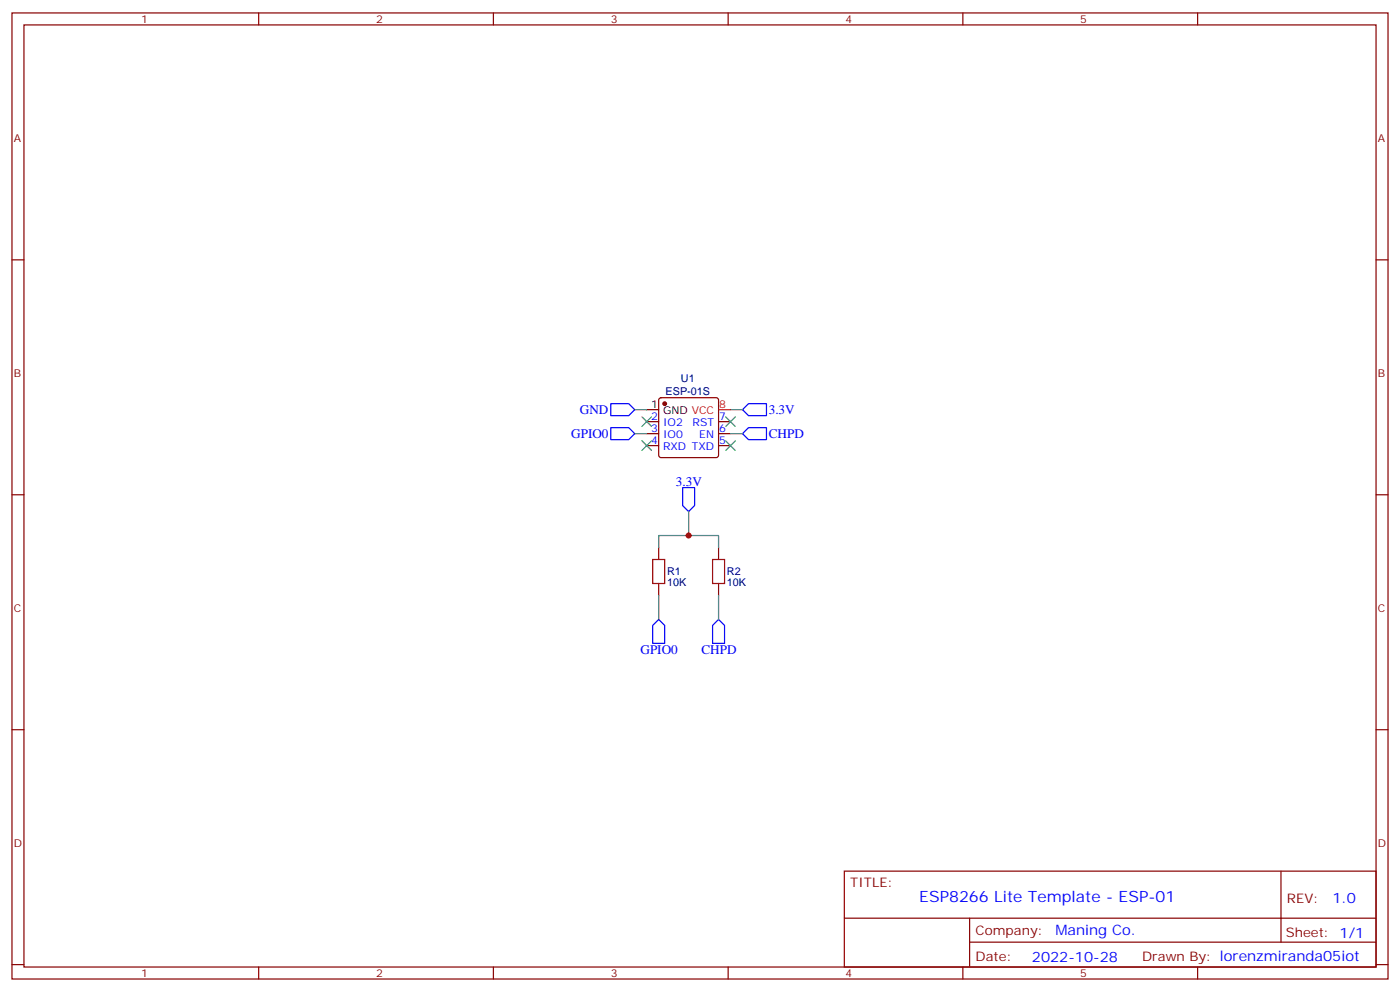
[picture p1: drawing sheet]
<svg xmlns="http://www.w3.org/2000/svg" width="412mm" height="292mm" viewBox="0 0 412 292" stroke-linecap="round" stroke-linejoin="round" font-family="sans-serif">
<g fill="none" stroke="#870000" stroke-width=".35">
<path d="M3.5 3.8h405.4v284.3h-405.4zM7.1 7.3h398.2v277.3h-398.2zM76.2 3.8v3.5M145.3 3.8v3.5M214.5 3.8v3.5M283.6 3.8v3.5M352.8 3.8v3.5M3.5 76.5h3.6M405.3 76.5h3.6M194.3 117.3l.4-.2h16.3l.5 .2 .2 .5v16.2l-.3 .5-.4 .2h-16.3l-.5-.2-.2-.5v-16.2zM190.5 124.1h3.5M190.5 127.6h3.5"/>
<path d="M190.5 131.2h3.5M211.7 124.1h3.5M211.7 127.6h3.5M211.7 131.2h3.5M3.5 145.6h3.6M405.3 145.6h3.6M194 161.1v3.6M194 171.7v3.6M211.7 161.1v3.6M211.7 171.7v3.6M3.5 214.8h3.6M405.3 214.8h3.6"/>
<path d="M248.7 256.4h156.6v28.2h-156.6zM377.3 256.4v20.9M248.7 270.2h156.5M285.6 277.3h119.6M285.6 270.2v14.2M3.5 283.9h3.6M76.2 284.6v3.5M145.3 284.6v3.5M214.5 284.6v3.5M283.6 284.6v3.5M352.8 284.6v3.5M405.3 283.9h3.6"/>
</g>
<circle cx="195.8" cy="118.8" r=".53" fill="#870000" stroke="#870000" stroke-width=".35"/>
<path d="M190.5 120.6h3.5" fill="none" stroke="#000" stroke-width=".35"/>
<path d="M211.7 120.6h3.5" fill="none" stroke="#f00" stroke-width=".35"/>
<path d="M179.9 118.8h5.3l1.8 1.8-1.8 1.7h-5.3zM179.9 125.9h5.3l1.8 1.7-1.8 1.8h-5.3zM218.7 120.6l1.8-1.8h5.3v3.5h-5.3zM218.7 127.6l1.8-1.7h5.3v3.5h-5.3zM201.1 143.5h3.5v5.3l-1.8 1.8-1.7-1.8zM192.3 184.1l1.7-1.8 1.8 1.8v5.3h-3.5zM209.9 184.1l1.8-1.8 1.7 1.8v5.3h-3.5z" fill="none" stroke="#00f" stroke-width=".35"/>
<path d="M192.3 164.7h3.5v7h-3.5zM209.9 164.7h3.5v7h-3.5z" fill="none" stroke="#a10000" stroke-width=".35"/>
<path d="M187 120.6h3.5M187 127.6h3.5M215.2 120.6h3.5M215.2 127.6h3.5M202.8 150.6v7M194 161.1v-3.5h17.7v3.5M194 175.3v7M211.7 175.3v7" fill="none" stroke="#008700" stroke-width=".35"/>
<path d="M189.1 122.7l2.8 2.8M189.1 129.8l2.8 2.8M191.9 122.7l-2.8 2.8M191.9 129.8l-2.8 2.8M213.8 129.8l2.8 2.8M213.8 122.7l2.8 2.8M216.6 129.8l-2.8 2.8M216.6 122.7l-2.8 2.8" fill="none" stroke="#3c3" stroke-width=".35"/>
<circle cx="202.8" cy="157.6" r=".88" fill="#c00"/>
<text font-size="4.6" fill="#00f" x="270.8" y="265.4">ESP8266 Lite Template - ESP-01</text>
<g font-size="4.2" fill="#00f">
<text x="392.5" y="265.7">1.0</text>
<text x="310.9" y="275.2">Maning Co.</text>
<text x="304" y="283">2022-10-28</text>
</g>
<g font-size="3.9" fill="#00f">
<text x="170.8" y="121.8">GND</text>
<text x="226.5" y="121.9">3.3V</text>
<text x="168.3" y="128.9">GPIO0</text>
<text x="226.5" y="129">CHPD</text>
<text x="199.1" y="143.1">3.3V</text>
<text x="188.7" y="192.4">GPIO0</text>
<text x="206.6" y="192.4">CHPD</text>
</g>
<g font-size="3.9" fill="#800">
<text x="250.5" y="261">TITLE:</text>
<text x="379.1" y="265.7">REV:</text>
<text x="287.4" y="275.2">Company:</text>
<text x="378.7" y="275.8">Sheet: 1/1</text>
<text x="287.4" y="282.9">Date:</text>
<text x="336.4" y="282.9">Drawn By: lorenzmiranda05iot</text>
</g>
<g font-size="3.2" fill="#800">
<text x="41.6" y="6.8">1</text>
<text x="110.8" y="6.8">2</text>
<text x="179.9" y="6.8">3</text>
<text x="249.1" y="6.8">4</text>
<text x="318.2" y="6.8">5</text>
<text x="4.1" y="41.9">A</text>
<text x="405.9" y="41.9">A</text>
<text x="4.1" y="111.1">B</text>
<text x="405.9" y="111.1">B</text>
<text x="4.1" y="180.2">C</text>
<text x="405.9" y="180.2">C</text>
<text x="4.1" y="249.3">D</text>
<text x="405.9" y="249.3">D</text>
<text x="41.6" y="287.6">1</text>
<text x="110.8" y="287.6">2</text>
<text x="179.9" y="287.6">3</text>
<text x="249.1" y="287.6">4</text>
<text x="318.2" y="287.6">5</text>
</g>
<g font-size="3.2" fill="#000080">
<text x="200.6" y="112.3">U1</text>
<text x="196.1" y="116.3">ESP-01S</text>
<text x="196.5" y="172.5">10K</text>
<text x="196.5" y="169.4">R1</text>
<text x="214.1" y="172.5">10K</text>
<text x="214.1" y="169.4">R2</text>
</g>
<g font-size="3.2">
<text x="191.8" y="120.2">1</text>
<text x="195.3" y="122">GND VCC</text>
</g>
<g font-size="3.2" fill="#00f">
<text x="191.8" y="123.8">2</text>
<text x="195.3" y="125.5">IO2</text>
<text x="204" y="125.5">RST</text>
<text x="211.8" y="123.8">7</text>
<text x="191.8" y="127.3">3</text>
<text x="191.8" y="130.8">4</text>
<text x="195.3" y="129">IO0</text>
<text x="206" y="129">EN</text>
<text x="211.8" y="130.8">5</text>
<text x="211.8" y="127.3">6</text>
<text x="195.3" y="132.6">RXD TXD</text>
</g>
<text font-size="3.2" fill="#f00" x="211.8" y="120.2">8</text>
</svg>
